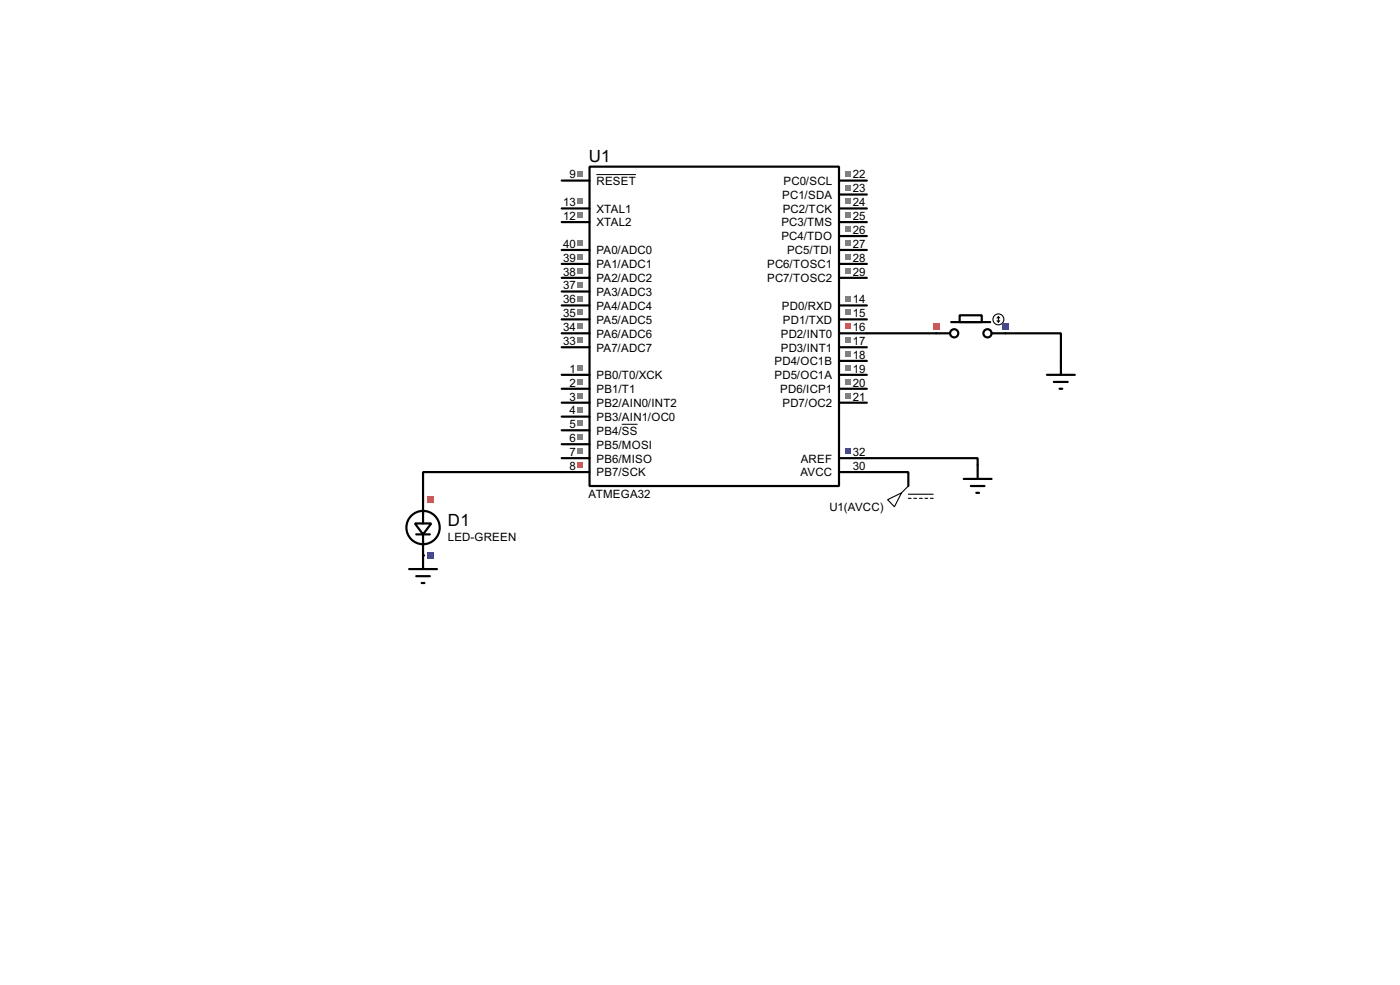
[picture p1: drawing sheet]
<svg xmlns="http://www.w3.org/2000/svg" width="256mm" height="180mm" viewBox="0 0 256 180" stroke-linecap="round" stroke-linejoin="round" font-family="sans-serif">
<g fill="none" stroke="#000" stroke-width=".4">
<path d="M102.9 33.1h5.1M102.9 38.2h5.1M108 30.5h45.7v58.5h-45.7zM153.7 33.1h5.1M153.7 38.2h5.1M153.7 35.6h5.1M102.9 40.7h5.1M102.9 55.9h5.1M102.9 58.5h5.1M102.9 45.8h5.1M102.9 48.3h5.1M102.9 50.9h5.1"/>
<path d="M102.9 53.4h5.1M153.7 40.7h5.1M153.7 55.9h5.1M153.7 58.5h5.1M153.7 43.2h5.1M153.7 45.8h5.1M153.7 48.3h5.1M153.7 50.9h5.1M102.9 61h5.1M102.9 68.6h5.1M102.9 71.2h5.1M102.9 73.7h5.1"/>
<path d="M102.9 76.3h5.1M102.9 78.8h5.1M102.9 63.6h5.1M153.7 61h17.8M153.7 68.6h5.1M153.7 71.2h5.1M153.7 73.7h5.1M153.7 63.6h5.1M153.7 66.1h5.1M184.2 61h10.2v5.1M102.9 81.3h5.1M102.9 83.9h5.1"/>
<path d="M108 86.4h-30.5v5.1M153.7 86.4h12.7v2.6M153.7 83.9h25.4v1.2"/>
</g>
<circle cx="77.5" cy="101.7" r=".2" fill="#000"/>
<path d="M109.3 32h7.2M113.9 77.7h2.9" fill="none" stroke="#000" stroke-width=".18"/>
<g fill="#808080">
<path d="M105.8 66.9h1.1v1h-1.1z"/>
<path d="M105.8 69.4h1.1v1h-1.1z"/>
<path d="M105.8 71.9h1.1v1.1h-1.1z"/>
<path d="M105.8 74.5h1.1v1h-1.1z"/>
<path d="M105.8 77h1.1v1h-1.1z"/>
<path d="M105.8 79.6h1.1v1h-1.1z"/>
<path d="M105.8 82.1h1.1v1h-1.1z"/>
</g>
<path d="M105.8 84.6h1.1v1.1h-1.1z" fill="#ff4040"/>
<g fill="#808080">
<path d="M105.8 31.3h1.1v1h-1.1z"/>
<path d="M105.8 38.9h1.1v1h-1.1z"/>
<path d="M105.8 36.4h1.1v1h-1.1z"/>
<path d="M154.9 54.2h1v1h-1z"/>
<path d="M154.9 56.7h1v1h-1z"/>
</g>
<path d="M154.9 59.2h1v1.1h-1z" fill="#ff4040"/>
<g fill="#808080">
<path d="M154.9 61.8h1v1h-1z"/>
<path d="M154.9 64.3h1v1h-1z"/>
<path d="M154.9 66.9h1v1h-1z"/>
<path d="M154.9 69.4h1v1h-1z"/>
<path d="M154.9 71.9h1v1.1h-1z"/>
<path d="M154.9 31.3h1v1h-1z"/>
<path d="M154.9 33.8h1v1.1h-1z"/>
<path d="M154.9 36.4h1v1h-1z"/>
<path d="M154.9 38.9h1v1h-1z"/>
<path d="M154.9 41.5h1v1h-1z"/>
<path d="M154.9 44h1v1h-1z"/>
<path d="M154.9 46.5h1v1.1h-1z"/>
<path d="M154.9 49.1h1v1h-1z"/>
<path d="M105.8 61.8h1.1v1h-1.1z"/>
<path d="M105.8 59.2h1.1v1.1h-1.1z"/>
<path d="M105.8 56.7h1.1v1h-1.1z"/>
<path d="M105.8 54.2h1.1v1h-1.1z"/>
<path d="M105.8 51.6h1.1v1h-1.1z"/>
<path d="M105.8 49.1h1.1v1h-1.1z"/>
<path d="M105.8 46.5h1.1v1.1h-1.1z"/>
<path d="M105.8 44h1.1v1h-1.1z"/>
</g>
<path d="M154.9 82.1h1v1h-1z" fill="#4040ff"/>
<g fill="none" stroke="#000" stroke-width=".4">
<path d="M76 95.8h3l-1.5 2zM76.3 97.8h2.5M77.5 91.5v4.3M77.5 97.8v6.4M75 104.2h5.1M76.3 105.5h2.5M77.3 106.7h.5"/>
<circle cx="77.5" cy="96.6" r="3.1"/>
</g>
<path d="M78.2 90.9h1.2v1.2h-1.2z" fill="#ff4040"/>
<path d="M78.2 101h1.2v1.3h-1.2z" fill="#4040ff"/>
<g fill="none" stroke="#000" stroke-width=".4">
<path d="M174.3 59h7.1M175.8 57.7h4.1v1.3h-4.1zM171.5 61h2.5M181.7 61h2.5"/>
<circle cx="174.8" cy="61" r=".75"/>
<circle cx="180.9" cy="61" r=".75"/>
</g>
<g fill="none" stroke="#000" stroke-width=".2">
<path d="M182.7 58.7l.2 .3M182.9 58v1M182.9 58l-.2 .2M182.9 58l.3 .2M183.2 58.7l-.3 .3"/>
<circle cx="182.9" cy="58.5" r="1"/>
</g>
<path d="M170.9 59.1h1.2v1.3h-1.2z" fill="#ff4040"/>
<path d="M183.6 59.1h1.2v1.3h-1.2z" fill="#4040ff"/>
<path d="M191.8 68.6h5.1M193.1 69.9h2.5M194.1 71.2h.5M194.4 66.1v2.5M176.6 87.7h5.1M177.9 89h2.5M178.9 90.2h.5M179.1 85.1v2.6" fill="none" stroke="#000" stroke-width=".4"/>
<path d="M162.6 91.5l2.6-1.3-1.3 2.6zM166.4 89l-1.2 1.2M166.4 91.2h.5M166.4 90.5h4.6M167.4 91.2h.5M168.5 91.2h.5M169.5 91.2h.5M170.5 91.2h.5" fill="none" stroke="#000" stroke-width=".2"/>
<g font-size="3.5">
<text x="107.9" y="29.7">U1</text>
<text x="82.1" y="96.2">D1</text>
</g>
<g font-size="2.4">
<text x="104.3" y="32.6">9</text>
<text x="109.3" y="33.9">RESET</text>
<text x="143.5" y="33.9">PC0/SCL</text>
<text x="156.3" y="32.6">22</text>
<text x="156.3" y="35.2">23</text>
<text x="103.2" y="40.2">12</text>
<text x="103.2" y="37.7">13</text>
<text x="109.3" y="41.5">XTAL2</text>
<text x="109.3" y="39">XTAL1</text>
<text x="143.1" y="41.5">PC3/TMS</text>
<text x="143.3" y="36.4">PC1/SDA</text>
<text x="143.4" y="39">PC2/TCK</text>
<text x="156.3" y="37.7">24</text>
<text x="156.3" y="40.2">25</text>
<text x="103.2" y="47.9">39</text>
<text x="103.2" y="45.4">40</text>
<text x="109.3" y="46.6">PA0/ADC0</text>
<text x="143.1" y="44">PC4/TDO</text>
<text x="144.2" y="46.6">PC5/TDI</text>
<text x="156.3" y="42.8">26</text>
<text x="156.3" y="45.4">27</text>
<text x="156.3" y="47.9">28</text>
<text x="103.2" y="52.9">37</text>
<text x="103.2" y="50.4">38</text>
<text x="109.3" y="51.7">PA2/ADC2</text>
<text x="109.3" y="49.1">PA1/ADC1</text>
<text x="140.5" y="49.1">PC6/TOSC1</text>
<text x="140.5" y="51.7">PC7/TOSC2</text>
<text x="156.3" y="50.4">29</text>
<text x="103.2" y="58.1">35</text>
<text x="103.2" y="55.5">36</text>
<text x="109.3" y="59.3">PA5/ADC5</text>
<text x="109.3" y="56.7">PA4/ADC4</text>
<text x="109.3" y="54.2">PA3/ADC3</text>
<text x="143.2" y="56.7">PD0/RXD</text>
<text x="143.4" y="59.3">PD1/TXD</text>
<text x="156.3" y="55.5">14</text>
<text x="156.3" y="58.1">15</text>
<text x="103.2" y="63.1">33</text>
<text x="103.2" y="60.6">34</text>
<text x="109.3" y="64.4">PA7/ADC7</text>
<text x="109.3" y="61.8">PA6/ADC6</text>
<text x="143" y="61.8">PD2/INT0</text>
<text x="143" y="64.4">PD3/INT1</text>
<text x="156.3" y="60.6">16</text>
<text x="156.3" y="63.1">17</text>
<text x="156.3" y="65.6">18</text>
<text x="104.3" y="68.2">1</text>
<text x="104.3" y="70.8">2</text>
<text x="109.3" y="69.4">PB0/T0/XCK</text>
<text x="109.3" y="72">PB1/T1</text>
<text x="141.9" y="66.9">PD4/OC1B</text>
<text x="141.9" y="69.4">PD5/OC1A</text>
<text x="142.9" y="72">PD6/ICP1</text>
<text x="156.3" y="68.2">19</text>
<text x="156.3" y="70.8">20</text>
<text x="104.3" y="73.3">3</text>
<text x="104.3" y="75.8">4</text>
<text x="109.3" y="74.5">PB2/AIN0/INT2</text>
<text x="109.3" y="77.1">PB3/AIN1/OC0</text>
<text x="143.3" y="74.5">PD7/OC2</text>
<text x="156.3" y="73.3">21</text>
<text x="104.3" y="78.3">5</text>
<text x="104.3" y="80.9">6</text>
<text x="104.3" y="83.5">7</text>
<text x="109.3" y="79.6">PB4/SS</text>
<text x="109.3" y="82.1">PB5/MOSI</text>
<text x="156.3" y="83.5">32</text>
<text x="104.3" y="86">8</text>
<text x="109.3" y="84.7">PB6/MISO</text>
<text x="109.3" y="87.2">PB7/SCK</text>
<text x="146.6" y="87.2">AVCC</text>
<text x="146.7" y="84.7">AREF</text>
<text x="156.3" y="86">30</text>
<text x="107.8" y="91.2">ATMEGA32</text>
<text x="151.9" y="93.6">U1(AVCC)</text>
<text x="82" y="99.1">LED-GREEN</text>
</g>
</svg>
